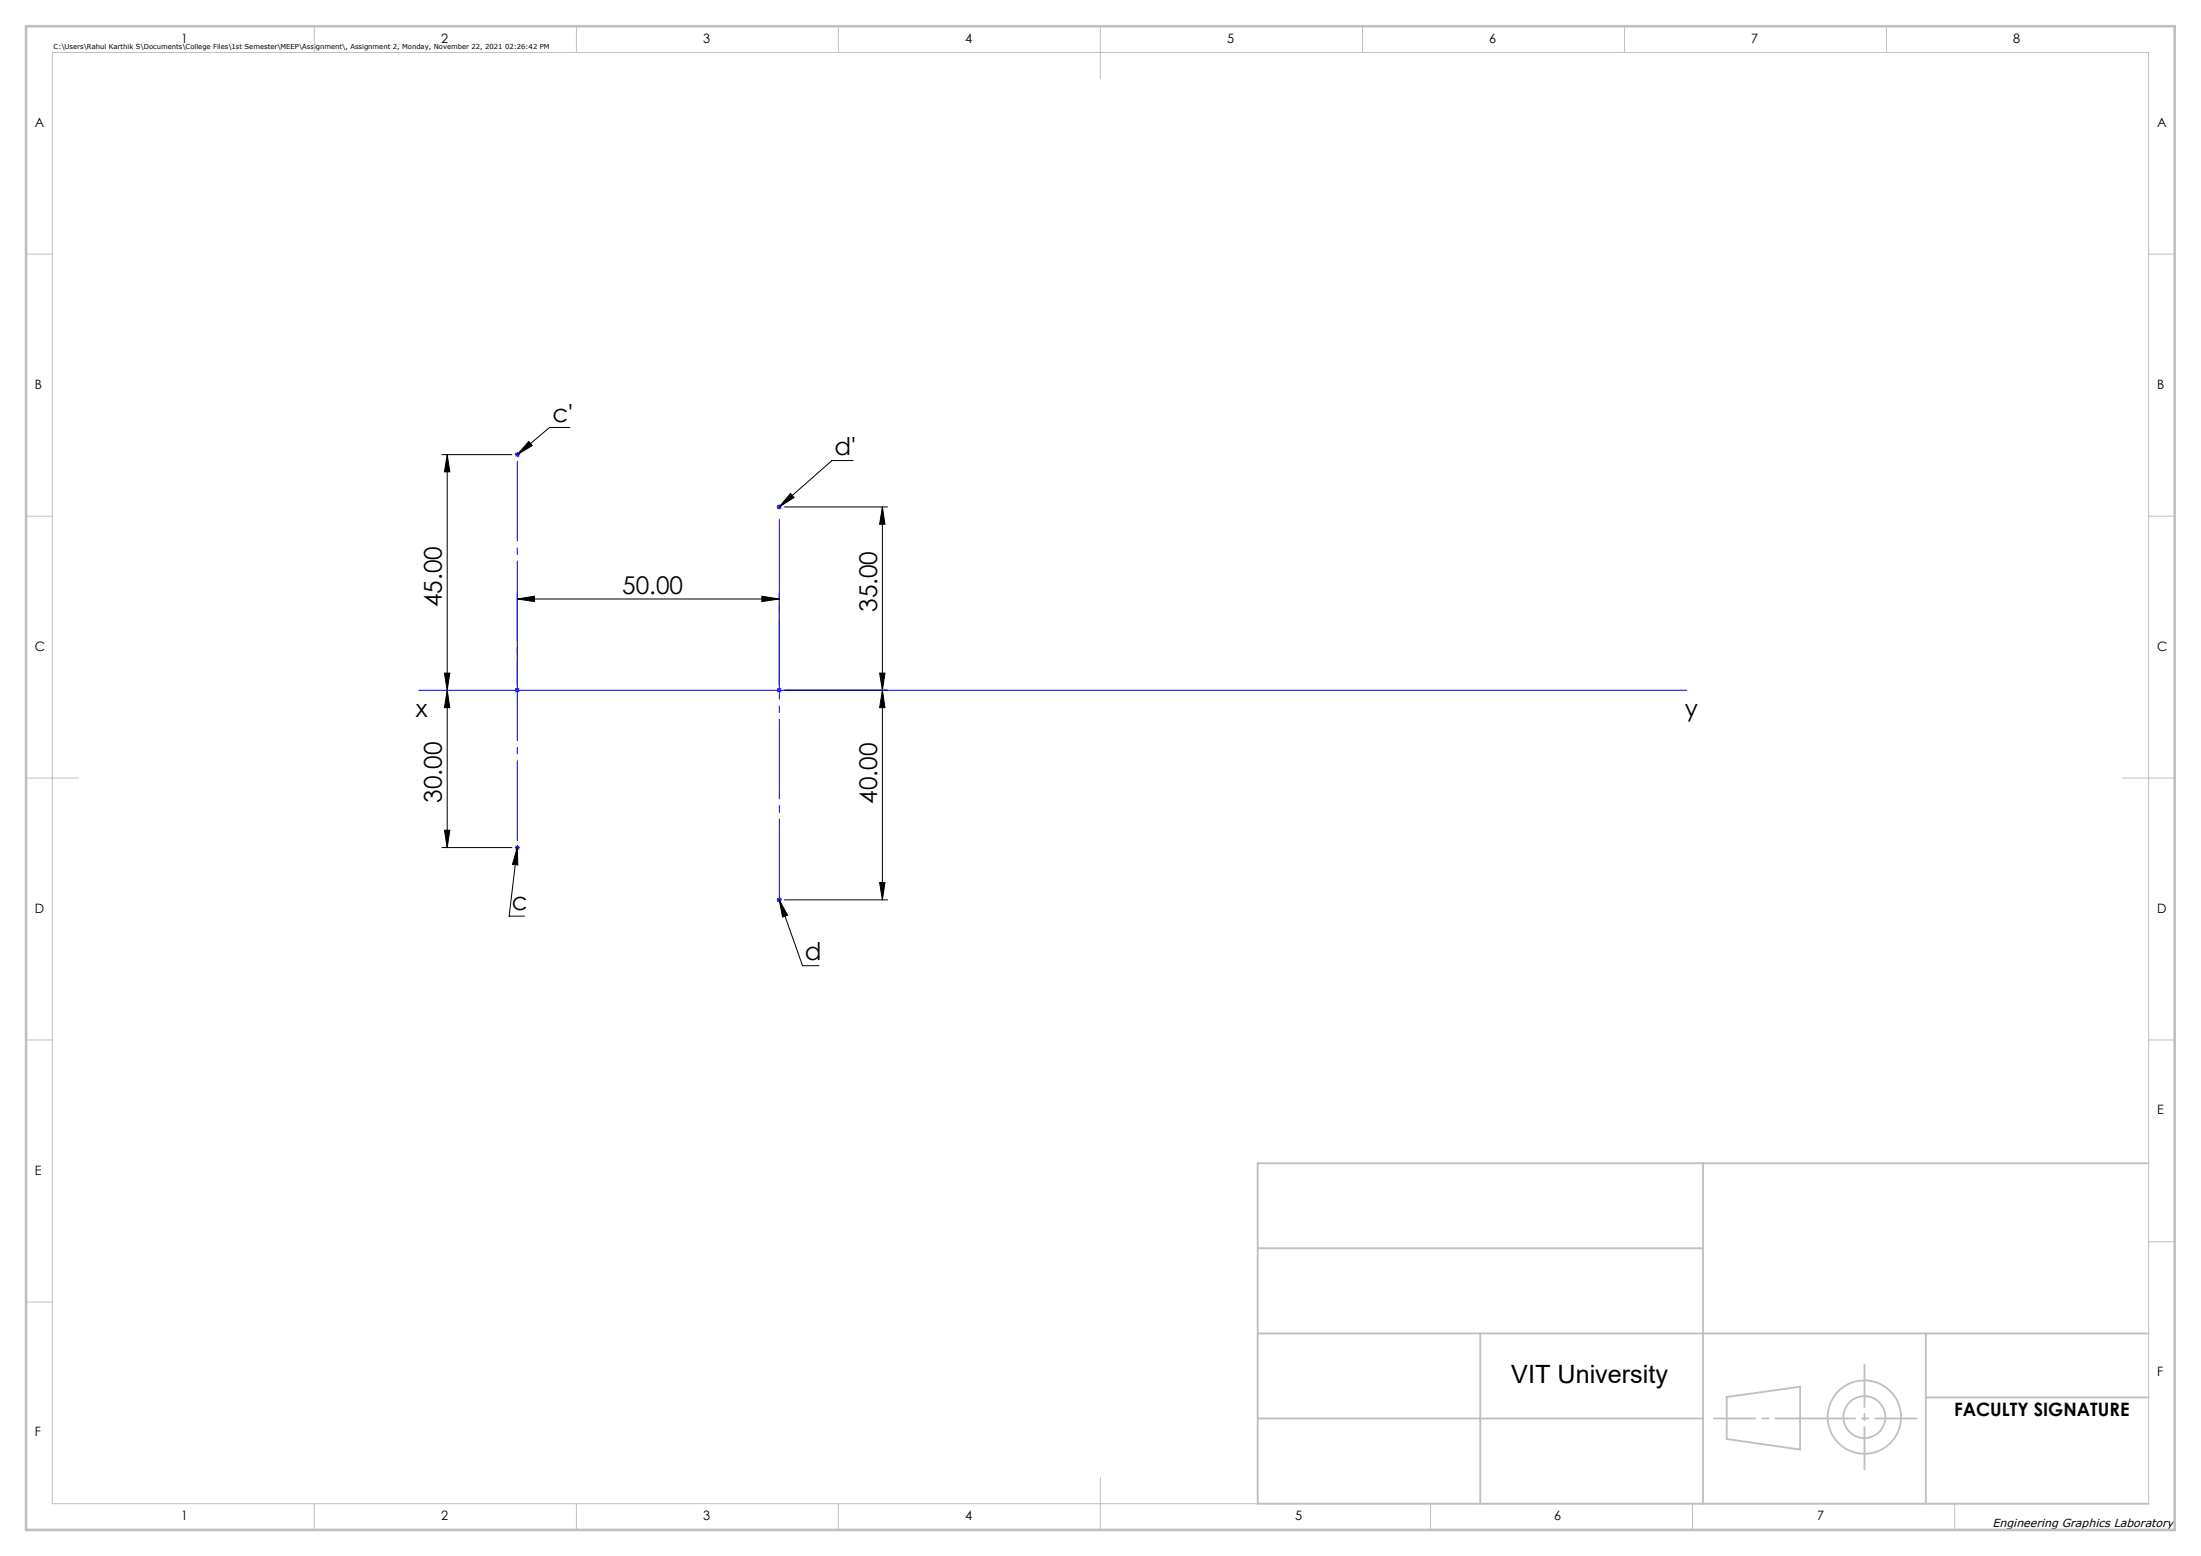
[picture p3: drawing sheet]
<svg xmlns="http://www.w3.org/2000/svg" width="420mm" height="297mm" viewBox="0 0 420 297" stroke-linecap="round" stroke-linejoin="round" font-family="sans-serif">
<g fill="none" stroke="#000" stroke-width=".19">
<path d="M84.3 86.8h13.4M85.3 86.8l.5 3.3h-1zM85.3 86.8v75M100.9 84.3l.7 .8-2.9 1.7zM108.8 81.6h-3.9l-6.2 5.2M149.7 96.8h19.7M150.8 94.2l.7 .8-2.8 1.8zM162.8 87.9h-4l-10.1 8.9M168.4 96.8l.5 3.3h-1zM168.4 96.8v75M98.7 114.3l3.3-.5v1zM98.7 113.3v17.5"/>
<path d="M98.7 114.3h50M145.4 113.8l3.3 .5-3.3 .5zM148.7 113.3v17.5M84.8 128.5h1l-.5 3.3zM85.3 131.8l.5 3.3h-1zM149.7 131.8h19.7M167.9 128.5h1l-.5 3.3zM168.4 131.8l.5 3.3h-1zM84.8 158.5h1l-.5 3.3zM84.3 161.8h13.4M98.7 161.8l.1 3.3-1-.1zM98.7 161.8l-1.5 13.1h2.9"/>
<path d="M148.7 171.8l1.6 2.9-1 .3zM148.7 171.8l4.4 12.5h3.2M149.7 171.8h19.7M167.9 168.4h1l-.5 3.4z"/>
</g>
<g fill="none" stroke="#c0c0c0" stroke-width=".35">
<path d="M240 238.3h85M325 222v65M410 222h-170v65h170M240 254.5h170M282.5 254.5v32.5M367.5 254.5v32.5M240 270.8h85M329.5 266.7l14-2v12l-14-2zM367.5 266.7h42.5"/>
<circle cx="355.8" cy="270.5" r="7"/>
<circle cx="355.8" cy="270.5" r="4"/>
</g>
<g fill="none" stroke="#00f" stroke-width=".19">
<path d="M98.2 86.8h1M98.4 86.4l.7 .7M98.7 86.3v1M99.1 86.4l-.7 .7M148.2 96.8h1M148.3 96.4l.7 .7M148.7 96.3v1M149 96.4l-.7 .7M79.9 131.8h242M98.4 131.4l.7 .7M98.7 131.3v1M99.1 131.4l-.7 .7"/>
<path d="M148.3 131.4l.7 .7M148.7 131.3v1M149 131.4l-.7 .7M98.2 161.8h1M98.4 161.4l.7 .7M98.7 161.3v1M99.1 161.4l-.7 .7M148.2 171.8h1M148.3 171.4l.7 .7M148.7 171.3v1M149 171.4l-.7 .7"/>
</g>
<g fill="none" stroke="#c0c0c0" stroke-width=".19">
<path d="M10 10h400v277h-400zM60 5v5M110 5v5M160 5v5M210 5v10M260 5v5M310 5v5M360 5v5M5 48.5h5M410 48.5h5M5 98.5h5M410 98.5h5"/>
<path d="M5 148.5h10M405 148.5h10M5 198.5h5M410 198.5h5M410 237h5M5 248.5h5M60 287v5M110 287v5M160 287v5M210 282v10M273 287v5M323 287v5"/>
<path d="M373 287v5"/>
</g>
<path d="M327 270.8h38.8" fill="none" stroke="#c0c0c0" stroke-width=".35" stroke-dasharray="15.2 1.3 1.3 1.3" stroke-dashoffset="7.3"/>
<path d="M355.8 260.5v20" fill="none" stroke="#c0c0c0" stroke-width=".35" stroke-dasharray="15.2 1.3 1.3 1.3" stroke-dashoffset="7.1"/>
<path d="M5 5h410v287h-410z" fill="none" stroke="#c0c0c0" stroke-width=".5"/>
<path d="M98.7 86.7v75" fill="none" stroke="#00f" stroke-width=".19" stroke-dasharray="15.2 1.3 1.3 1.3" stroke-dashoffset="-1.3"/>
<path d="M148.7 99v72.7" fill="none" stroke="#00f" stroke-width=".19" stroke-dasharray="15.2 1.3 1.3 1.3" stroke-dashoffset="-.2"/>
<g fill="#000">
<path d="M85.3 86.8l.5 3.3h-1zM84.8 128.5h1l-.5 3.3z"/>
<path d="M98.7 114.3l3.3-.5v1zM145.4 113.8l3.3 .5-3.3 .5z"/>
<path d="M84.8 158.5h1l-.5 3.3zM85.3 131.8l.5 3.3h-1zM167.9 128.5h1l-.5 3.3zM168.4 96.8l.5 3.3h-1zM167.9 168.4h1l-.5 3.4zM168.4 131.8l.5 3.3h-1z"/>
<path d="M98.7 161.8l.1 3.3-1-.1zM100.9 84.3l.7 .8-2.9 1.7zM150.8 94.2l.7 .8-2.8 1.8zM148.7 171.8l1.6 2.9-1 .3z"/>
</g>
<text font-size="4.8" x="288.4" y="264">VIT University</text>
<g font-size="4.7">
<text x="105.4" y="80.5">c'</text>
<text x="159.2" y="86.8">d'</text>
<text x="118.7" y="113.3">50.00</text>
<text x="84.3" y="115.9" transform="rotate(-90 84.3 115.9)">45.00</text>
<text x="167.4" y="116.8" transform="rotate(-90 167.4 116.8)">35.00</text>
<text x="79.4" y="136.8">x</text>
<text x="321.5" y="136.9">y</text>
<text x="84.3" y="153.2" transform="rotate(-90 84.3 153.2)">30.00</text>
<text x="167.4" y="153.4" transform="rotate(-90 167.4 153.4)">40.00</text>
<text x="97.7" y="173.8">c</text>
<text x="153.6" y="183.3">d</text>
</g>
<text font-size="3.5" x="372.9" y="270.3">FACULTY SIGNATURE</text>
<g font-size="2.5">
<text x="34.6" y="8.2">1</text>
<text x="84.2" y="8.2">2</text>
<text x="134.2" y="8.2">3</text>
<text x="184.2" y="8.2">4</text>
<text x="234.2" y="8.2">5</text>
<text x="284.2" y="8.2">6</text>
<text x="334.2" y="8.2">7</text>
<text x="384.2" y="8.2">8</text>
<text x="6.7" y="24.2">A</text>
<text x="411.7" y="24.2">A</text>
<text x="6.7" y="74.2">B</text>
<text x="411.7" y="74.2">B</text>
<text x="6.7" y="124.2">C</text>
<text x="411.7" y="124.2">C</text>
<text x="6.7" y="174.2">D</text>
<text x="411.7" y="174.2">D</text>
<text x="411.7" y="212.7">E</text>
<text x="6.7" y="224.2">E</text>
<text x="411.7" y="262.7">F</text>
<text x="6.7" y="274.2">F</text>
<text x="34.6" y="290.2">1</text>
<text x="84.2" y="290.2">2</text>
<text x="134.2" y="290.2">3</text>
<text x="184.2" y="290.2">4</text>
<text x="247.2" y="290.2">5</text>
<text x="296.5" y="290.2">6</text>
<text x="346.8" y="290.2">7</text>
</g>
<text font-size="2.2" x="380.2" y="291.4">Engineering Graphics Laboratory</text>
<text font-size="1.3" x="10.2" y="9.3">C:\Users\Rahul Karthik S\Documents\College Files\1st Semester\MEEP\Assignment\, Assignment 2, Monday, November 22, 2021 02:26:42 PM</text>
</svg>
